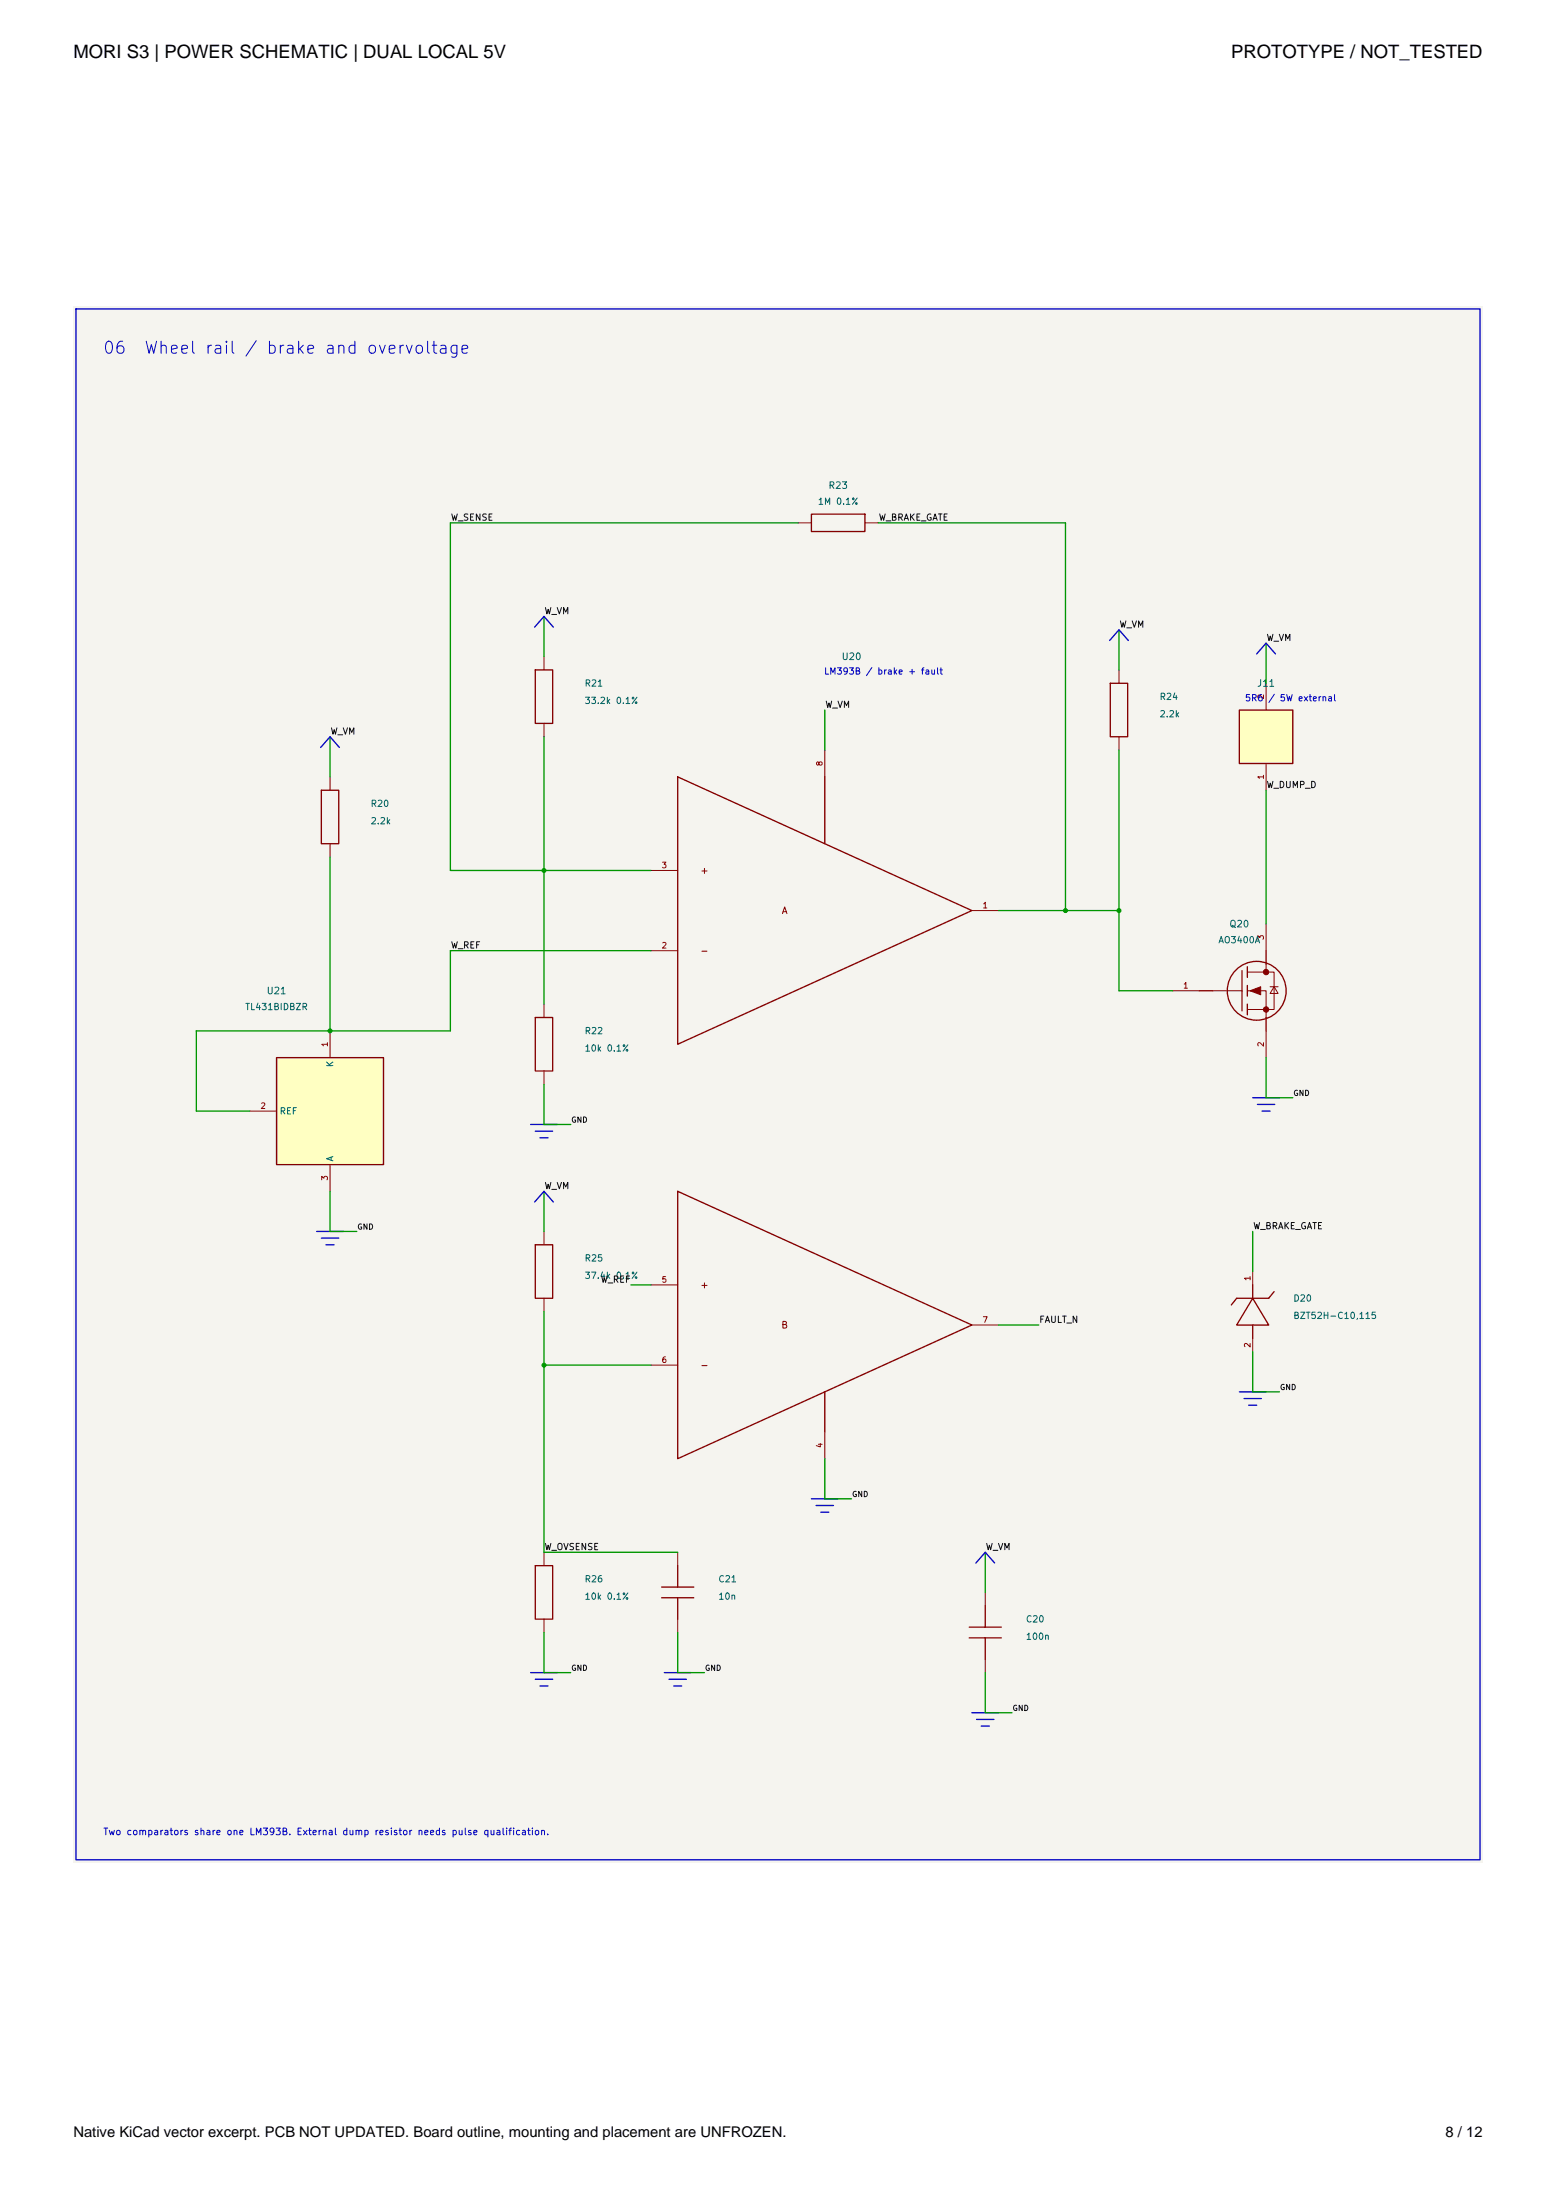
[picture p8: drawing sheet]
<svg xmlns="http://www.w3.org/2000/svg" width="297mm" height="420mm" viewBox="0 0 297 420" stroke-linecap="round" stroke-linejoin="round" font-family="sans-serif">
<path d="M14 58.4h269.1v297.2h-269.1z" fill="#f5f4ef" stroke="#f5f4ef" stroke-width=".19"/>
<path d="M154.9 98.2h10.2v3.3h-10.2zM129.4 148.3l56.1 25.5-56.1 25.6zM157.4 148.3v12.8M102.2 237.6h3.3v10.3h-3.3zM129.4 227.4l56.1 25.6-56.1 25.5zM157.4 265.7v7.7" fill="none" stroke="#840000" stroke-width=".26"/>
<path d="M152.3 99.8h2.6M165.1 99.8h2.5M157.4 143.2v5.1M124.3 166.2h5.1M185.5 173.8h5.1M124.3 181.5h5.1M103.8 235.1v2.5M103.8 247.9v2.5M124.3 245.3h5.1M185.5 253h5.1M124.3 260.6h5.1M157.4 273.4v5.1" fill="none" stroke="#840000" stroke-width=".19"/>
<path d="M52.8 201.9h20.4v20.4h-20.4z" fill="#ffffc2"/>
<g fill="none" stroke="#840000" stroke-width=".26">
<path d="M102.2 127.9h3.3v10.2h-3.3zM211.9 130.4h3.3v10.3h-3.3zM61.3 150.9h3.4v10.2h-3.4zM102.2 194.3h3.3v10.2h-3.3zM228.9 189.1h2.6M237.1 185.3v7.7M238.1 184.6v2M238.1 188.1v2.1M238.1 191.7v2M241.7 181.5v2.5M241.7 194.3v2.5M52.8 201.9h20.4v20.4h-20.4z"/>
<path d="M239.1 247.9l3.1 5.1h-6.2zM239.1 245.3v2.6M239.1 253v2.5M243.2 246.6l-1 1.3h-6.2l-1 1.2M102.2 298.9h3.3v10.2h-3.3zM129.4 298.9v4.1M126.3 303h6.1M126.3 305h6.1M129.4 305v4.1M185 310.6h6.1M185 312.7h6.1M188.1 306.6v4"/>
<path d="M188.1 312.7v4.1"/>
<circle cx="239.9" cy="189.1" r="5.6"/>
</g>
<g fill="none" stroke="#840000" stroke-width=".19">
<path d="M103.8 125.3v2.6M103.8 138.1v2.6M213.6 127.9v2.5M63 148.3v2.6M213.6 140.7v2.5M63 161.1v2.5M241.7 176.4v5.1M63 196.8v5.1M103.8 191.7v2.6M223.8 189.1h5.1M231.5 189.1h5.6M238.1 185.6h5.1v7.1h-5.1"/>
<path d="M238.1 189.1h3.6v5.2M241.7 184v1.6M241.7 196.8v5.1M242.4 188.4h1.6M243.2 188.4l.8 1.3h-1.6zM47.7 212.1h5.1M103.8 204.5v2.5M63 222.3v5.1M239.1 242.7v2.6M239.1 255.5v2.6M103.8 296.3v2.6M129.4 296.3v2.6"/>
<path d="M103.8 309.1v2.6M129.4 309.1v2.6M188.1 304v2.6M188.1 316.8v2.5"/>
</g>
<g fill="#840000" stroke="#840000" stroke-width=".19">
<path d="M238.6 189.1l2-.7v1.5z"/>
<circle cx="241.7" cy="185.6" r=".51"/>
<circle cx="241.7" cy="192.7" r=".51"/>
</g>
<path d="M236.6 135.6h10.2v10.2h-10.2z" fill="#ffffc2"/>
<path d="M236.6 135.6h10.2v10.2h-10.2z" fill="none" stroke="#840000" stroke-width=".26"/>
<path d="M241.7 130.4v5.2M241.7 145.8v5.1" fill="none" stroke="#840000" stroke-width=".19"/>
<g fill="none" stroke="#0000c2" stroke-width=".26">
<path d="M14.5 59h268v296.1h-268zM102 119.7l1.8-2 1.8 2M211.8 122.3l1.8-2.1 1.8 2.1M239.9 124.8l1.8-2 1.7 2M61.2 142.7l1.8-2 1.8 2M101.3 214.7h5.1M102.2 215.9h3.3M103.1 217.2h1.5M239.1 209.6h5.1M240 210.8h3.3M240.9 212.1h1.5M60.4 235.1h5.1"/>
<path d="M61.3 236.4h3.4M62.2 237.6h1.6M102 229.5l1.8-2.1 1.8 2.1M236.6 265.7h5.1M237.4 267h3.4M238.3 268.3h1.6M154.9 286.1h5.1M155.8 287.4h3.3M156.7 288.7h1.5M186.3 298.4l1.8-2.1 1.7 2.1M101.3 319.3h5.1M126.8 319.3h5.1"/>
<path d="M102.2 320.6h3.3M103.1 321.9h1.5M127.7 320.6h3.3M128.6 321.9h1.5M185.5 327h5.1M186.4 328.3h3.3M187.3 329.5h1.5"/>
</g>
<g fill="none" stroke="#009600" stroke-width=".26">
<path d="M152.3 99.8h-66.3v66.4h38.3M167.6 99.8h35.8v74M103.8 117.7v7.6M157.4 135.6v7.6M213.6 120.2v7.7M241.7 122.8v7.6M63 140.7v7.6M103.8 140.7v51M213.6 143.2v45.9h10.2M241.7 150.9v25.5M63 163.6v33.2M190.6 173.8h23"/>
<path d="M124.3 181.5h-38.3v15.3h-48.5v15.3h10.2M103.8 207v7.7h5.1M241.7 201.9v7.7h5.1M63 227.4v7.7h5.1M103.8 227.4v7.7M239.1 235.1v7.6M103.8 250.4v45.9h25.6M120.4 245.3h3.9M190.6 253h7.7M239.1 258.1v7.6h5.1M103.8 260.6h20.5M157.4 278.5v7.6h5.1"/>
<path d="M188.1 296.3v7.7M103.8 311.7v7.6h5.1M129.4 311.7v7.6h5.1M188.1 319.3v7.7h5.1"/>
</g>
<g fill="#009600" stroke="#009600" stroke-width=".19">
<circle cx="103.8" cy="260.6" r=".38"/>
<circle cx="213.6" cy="173.8" r=".38"/>
<circle cx="203.4" cy="173.8" r=".38"/>
<circle cx="103.8" cy="166.2" r=".38"/>
<circle cx="63" cy="196.8" r=".38"/>
</g>
<g font-size="3.5">
<text x="14" y="11">MORI S3 | POWER SCHEMATIC | DUAL LOCAL 5V</text>
<text x="235" y="11">PROTOTYPE / NOT_TESTED</text>
</g>
<g font-size="2.8">
<text x="14" y="408">Native KiCad vector excerpt. PCB NOT UPDATED. Board outline, mounting and placement are UNFROZEN.</text>
<text x="275.9" y="408">8 / 12</text>
</g>
<g font-size="2.3" fill="#0000c2">
<text x="19.5" y="68.1">06</text>
<text x="27.4" y="68.1">Wheel rail / brake and overvoltage</text>
</g>
<g font-size="1.3" fill="#006464">
<text x="158" y="93.6">R23</text>
<text x="160.5" y="126.3">U20</text>
<text x="239.8" y="131.4">J11</text>
<text x="234.5" y="177.4">Q20</text>
<text x="50.8" y="190.1">U21</text>
<text x="40.7" y="409.6">J16</text>
</g>
<g font-size="1.3" fill="#840000">
<text x="133.5" y="167.1">+</text>
<text x="149.1" y="174.8">A</text>
<text x="133.5" y="182.5">-</text>
<text x="133.5" y="246.3">+</text>
<text x="149" y="253.9">B</text>
<text x="133.5" y="261.6">-</text>
</g>
<text font-size="1.3" fill="#0000c2" x="19.6" y="350.7">Two comparators share one LM393B. External dump resistor needs pulse qualification.</text>
<g font-size="1.2" fill="#0f0f0f">
<text x="85.9" y="99.7">W_SENSE</text>
<text x="167.6" y="99.7">W_BRAKE_GATE</text>
<text x="103.8" y="117.6">W_VM</text>
<text x="213.6" y="120.1">W_VM</text>
<text x="241.6" y="122.7">W_VM</text>
<text x="157.4" y="135.4">W_VM</text>
<text x="63" y="140.5">W_VM</text>
<text x="241.6" y="150.7">W_DUMP_D</text>
<text x="85.9" y="181.4">W_REF</text>
<text x="103.8" y="227.3">W_VM</text>
<text x="239.1" y="235">W_BRAKE_GATE</text>
<text x="114.5" y="245.2">W_REF</text>
<text x="198.3" y="252.8">FAULT_N</text>
<text x="103.8" y="296.2">W_OVSENSE</text>
<text x="188" y="296.2">W_VM</text>
</g>
<g font-size="1.2" fill="#006464">
<text x="156" y="96.7">1M 0.1%</text>
<text x="111.5" y="131.4">R21</text>
<text x="111.5" y="134.7">33.2k 0.1%</text>
<text x="221.2" y="137.2">2.2k</text>
<text x="221.2" y="133.9">R24</text>
<text x="70.6" y="154.3">R20</text>
<text x="70.6" y="157.7">2.2k</text>
<text x="232.5" y="180.4">AO3400A</text>
<text x="46.7" y="193.1">TL431BIDBZR</text>
<text x="111.5" y="197.7">R22</text>
<text x="63.9" y="203.8" transform="rotate(-90 63.9 203.8)">K</text>
<text x="111.5" y="201">10k 0.1%</text>
<text x="53.3" y="213">REF</text>
<text x="63.9" y="221.8" transform="rotate(-90 63.9 221.8)">A</text>
<text x="111.5" y="244.4">37.4k 0.1%</text>
<text x="111.5" y="241.1">R25</text>
<text x="246.7" y="248.8">D20</text>
<text x="246.7" y="252.1">BZT52H-C10,115</text>
<text x="111.5" y="302.4">R26</text>
<text x="111.5" y="305.7">10k 0.1%</text>
<text x="137" y="305.7">10n</text>
<text x="137" y="302.4">C21</text>
<text x="195.7" y="310">C20</text>
<text x="195.7" y="313.3">100n</text>
</g>
<g font-size="1.2" fill="#0000c2">
<text x="157.2" y="129.1">LM393B / brake + fault</text>
<text x="237.5" y="134.2">5R6</text>
<text x="242" y="134.2">/ 5W external</text>
</g>
<g font-size="1.1" fill="#a90000">
<text x="241.5" y="133.6" transform="rotate(-90 241.5 133.6)">2</text>
<text x="157.3" y="146.4" transform="rotate(-90 157.3 146.4)">8</text>
<text x="241.5" y="148.9" transform="rotate(-90 241.5 148.9)">1</text>
<text x="126.2" y="166">3</text>
<text x="187.4" y="173.7">1</text>
<text x="241.5" y="179.6" transform="rotate(-90 241.5 179.6)">3</text>
<text x="126.2" y="181.3">2</text>
<text x="225.7" y="189">1</text>
<text x="62.8" y="200" transform="rotate(-90 62.8 200)">1</text>
<text x="241.5" y="200" transform="rotate(-90 241.5 200)">2</text>
<text x="49.6" y="212">2</text>
<text x="62.8" y="225.5" transform="rotate(-90 62.8 225.5)">3</text>
<text x="126.2" y="245.1">5</text>
<text x="238.9" y="244.6" transform="rotate(-90 238.9 244.6)">1</text>
<text x="187.4" y="252.8">7</text>
<text x="238.9" y="257.4" transform="rotate(-90 238.9 257.4)">2</text>
<text x="126.2" y="260.4">6</text>
<text x="157.3" y="276.6" transform="rotate(-90 157.3 276.6)">4</text>
</g>
<g font-size="1" fill="#0f0f0f">
<text x="246.8" y="209.5">GND</text>
<text x="108.9" y="214.6">GND</text>
<text x="68.1" y="235">GND</text>
<text x="244.2" y="265.6">GND</text>
<text x="162.5" y="286">GND</text>
<text x="108.9" y="319.2">GND</text>
<text x="134.5" y="319.2">GND</text>
<text x="193.2" y="326.9">GND</text>
</g>
</svg>
